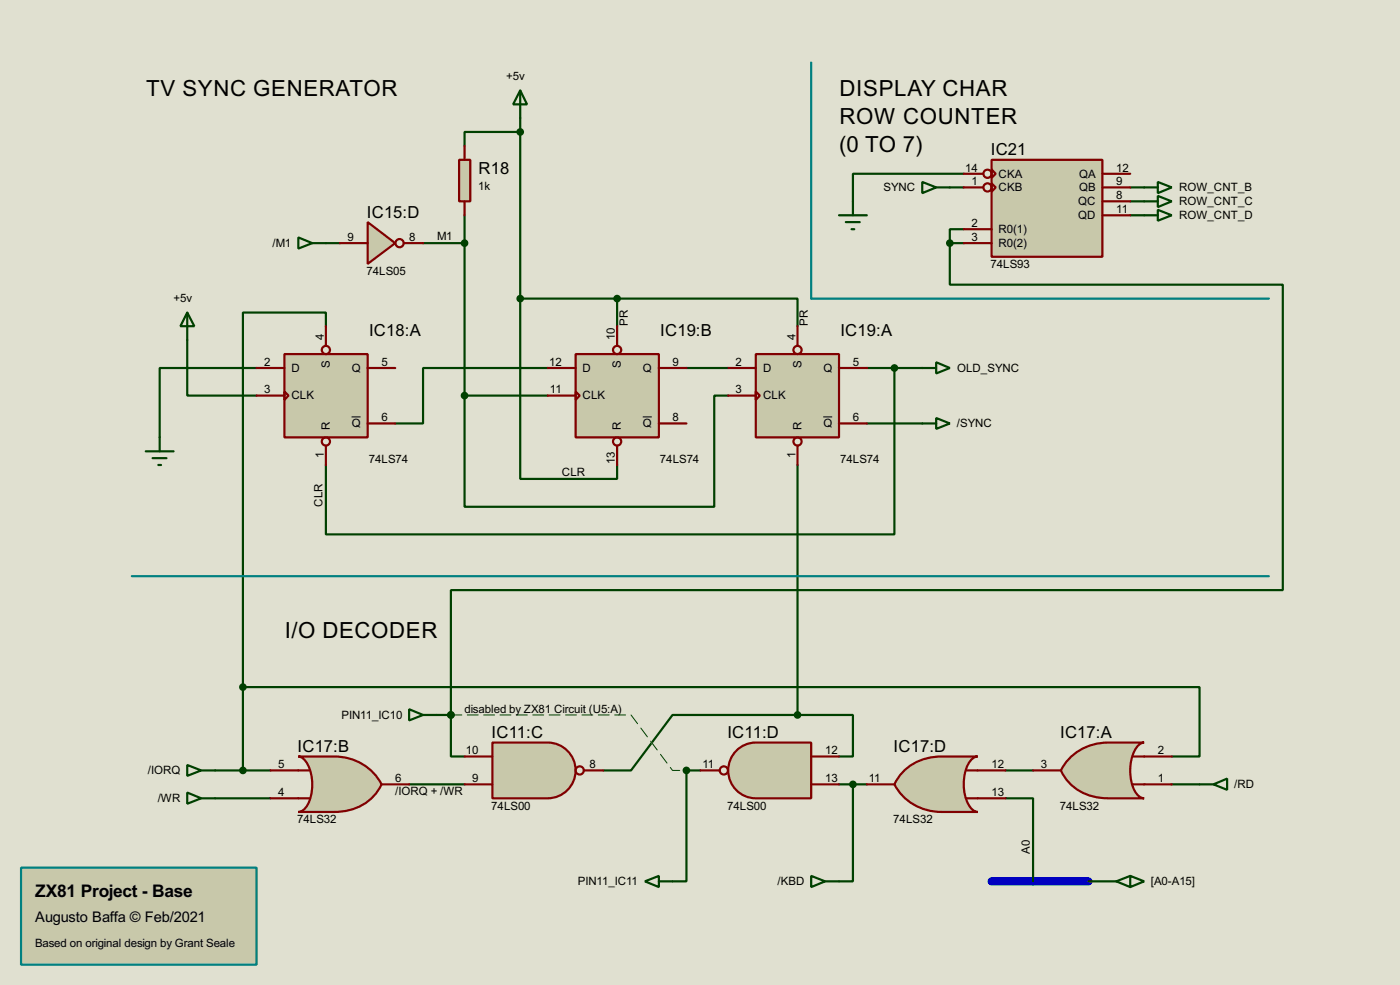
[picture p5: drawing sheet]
<svg xmlns="http://www.w3.org/2000/svg" width="256mm" height="180mm" viewBox="0 0 256 180" stroke-linecap="round" stroke-linejoin="round" font-family="sans-serif">
<path d="M0 0h256.5v180.3h-256.5z" fill="#e0e0d0"/>
<path d="M181.7 161.3h17.7" fill="none" stroke="#0000c0" stroke-width="1.5"/>
<g fill="none" stroke="#004000" stroke-width=".4">
<path d="M85.1 39.4v33M95.3 24.2h-10.2v2.5M95.3 21.6v33.1M174 34.3h2.6M176.6 31.8h-20.3v5.1M59.7 59.7v-2.5h-15.2v68.6M59.7 44.5h2.6M77.5 44.5h7.6M95.3 54.7v33h17.8v-2.6M95.3 54.7h17.8M113.1 54.7h33v5M113.1 54.7v5"/>
<path d="M174 44.5v7.6h61v55.9h-152.4v30.5h2.5M174 44.5h2.6M176.6 42h-2.6v2.5M34.3 62.3v10.1h12.7M47 67.4h-17.7v12.7M85.1 72.4v20.4h45.8v-20.4h2.5M85.1 72.4h15.3M100.4 67.4h-22.9v10.1h-5.1M125.8 67.4h7.6M158.8 67.4h10.2M158.8 77.5h10.2M163.9 67.4v30.4h-104.2v-12.7"/>
<path d="M146.1 85.1v45.8M44.5 125.8h175.3v12.7h-5.1M44.5 125.8v15.2M146.1 130.9h10.2v7.6h-2.6M146.1 130.9h-22.9l-7.6 10.1h-5.1M39.4 141h10.2M39.4 146.1h10.2M75 143.6h10.1M153.7 143.6h5.1M156.3 143.6v17.7h-2.6M184.2 146.1h5.1v15.2M184.2 141h5.1"/>
<path d="M214.7 143.6h5.1M199.4 161.3h5.1"/>
</g>
<circle cx="82.6" cy="130.9" r=".2" fill="#004000"/>
<path d="M207.1 34.3h2.5M207.1 36.9h2.5M207.1 39.4h2.5M80.1 130.9h2.5M128.3 141h-2.5v20.3h-2.6" fill="none" stroke="#004000" stroke-width=".4"/>
<path d="M82.6 130.9h33l7.6 10.1h2.6" fill="none" stroke="#e0e0d0" stroke-width=".18"/>
<path d="M82.6 130.9h33l7.6 10.1h2.6" fill="none" stroke="#004000" stroke-width=".18" stroke-dasharray="2 1"/>
<path d="M67.4 40.7l5 3.8-5 3.8z" fill="#c8c8aa" stroke="#800000" stroke-width=".4"/>
<g fill="none" stroke="#800000" stroke-width=".4">
<path d="M62.3 44.5h5.1M74 44.5h3.5"/>
<circle cx="73.2" cy="44.5" r=".75"/>
</g>
<path d="M138.5 64.8h15.2v15.3h-15.2z" fill="#c8c8aa" stroke="#800000" stroke-width=".4"/>
<g fill="none" stroke="#800000" stroke-width=".4">
<path d="M146.1 59.7v3.6M133.4 67.4h5.1M133.4 72.4h5.1M138.5 71.7l.7 .7-.7 .8zM153.7 67.4h5.1M153.7 77.5h5.1M146.1 81.6v3.5"/>
<circle cx="146.1" cy="64.1" r=".75"/>
<circle cx="146.1" cy="80.8" r=".75"/>
</g>
<path d="M150.8 76.3h1.7" fill="none" stroke="#000" stroke-width=".18"/>
<path d="M52.1 64.8h15.3v15.3h-15.3z" fill="#c8c8aa" stroke="#800000" stroke-width=".4"/>
<g fill="none" stroke="#800000" stroke-width=".4">
<path d="M59.7 59.7v3.6M47 67.4h5.1M47 72.4h5.1M52.1 71.7l.8 .7-.8 .8zM67.4 67.4h5M67.4 77.5h5M59.7 81.6v3.5"/>
<circle cx="59.7" cy="64.1" r=".75"/>
<circle cx="59.7" cy="80.8" r=".75"/>
</g>
<path d="M64.4 76.3h1.7" fill="none" stroke="#000" stroke-width=".18"/>
<path d="M105.5 64.8h15.2v15.3h-15.2z" fill="#c8c8aa" stroke="#800000" stroke-width=".4"/>
<g fill="none" stroke="#800000" stroke-width=".4">
<path d="M113.1 59.7v3.6M100.4 67.4h5.1M100.4 72.4h5.1M105.5 71.7l.7 .7-.7 .8zM120.7 67.4h5.1M120.7 77.5h5.1M113.1 81.6v3.5"/>
<circle cx="113" cy="64.1" r=".75"/>
<circle cx="113" cy="80.8" r=".75"/>
</g>
<path d="M117.8 76.3h1.6" fill="none" stroke="#000" stroke-width=".18"/>
<path d="M95.3 16.6l1.3 2.5h-2.6zM95.3 16.6v5M34.3 57.2l1.3 2.5h-2.5zM34.3 57.2v5.1M54.7 43.5l2.5 1-2.5 1zM57.2 44.5h2.5M26.7 82.6h5.1M28 83.9h2.5M29 85.1h.5M29.3 80.1v2.5" fill="none" stroke="#004000" stroke-width=".4"/>
<path d="M84.1 29.3h2.1v7.6h-2.1z" fill="#c8c8aa" stroke="#800000" stroke-width=".4"/>
<path d="M85.1 26.7v2.6M85.1 36.9v2.5" fill="none" stroke="#800000" stroke-width=".4"/>
<g fill="#004000" stroke="#004000" stroke-width=".4">
<circle cx="85.1" cy="44.5" r=".5"/>
<circle cx="163.8" cy="67.4" r=".5"/>
<circle cx="85.1" cy="72.4" r=".5"/>
<circle cx="95.3" cy="54.7" r=".5"/>
<circle cx="95.3" cy="24.2" r=".5"/>
<circle cx="113" cy="54.7" r=".5"/>
</g>
<path d="M169 67.4h2.5M169 77.5h2.5M171.5 66.3l2.5 1.1-2.5 1zM171.5 76.5l2.5 1-2.5 1z" fill="none" stroke="#004000" stroke-width=".4"/>
<path d="M54.7 138.5h6.6a9.6 9.6 0 0 1 8.6 5.1 9.1 9.1 0 0 1-8.6 5h-6.6a2.55 2.55 0 0 0 2-2.1 8.3 8.3 0 0 0-.7-7.2l-.9-.7z" fill-rule="evenodd" fill="#c8c8aa" stroke="#800000" stroke-width=".4"/>
<path d="M49.6 146.1h7.1M49.6 141h7.1M69.9 143.6h5.1" fill="none" stroke="#800000" stroke-width=".4"/>
<path d="M196 138.7a9.8 9.8 0 0 1 7-2.8h6.6a2.29 2.29 0 0 0-1.8 1.5 8.5 8.5 0 0 0 .4 7.9l.9 .7 .5 .1h-6.6a9.1 9.1 0 0 1-8.6-5.1l.4-.8z" fill-rule="evenodd" fill="#c8c8aa" stroke="#800000" stroke-width=".4"/>
<path d="M207.6 138.5h7.1M189.3 141h5.1M207.6 143.6h7.1" fill="none" stroke="#800000" stroke-width=".4"/>
<path d="M165.5 141.2a9.7 9.7 0 0 1 7-2.7h6.6a2.57 2.57 0 0 0-2.1 2.1 8.3 8.3 0 0 0 .7 7.1l.9 .8 .5 .1h-6.6a9.6 9.6 0 0 1-8.6-5l.4-.9z" fill-rule="evenodd" fill="#c8c8aa" stroke="#800000" stroke-width=".4"/>
<path d="M158.8 143.6h5.1M177.1 141h7.1M177.1 146.1h7.1" fill="none" stroke="#800000" stroke-width=".4"/>
<path d="M90.2 135.9h10.2a5.1 5.1 0 0 1 5.1 5.1 5.1 5.1 0 0 1-5.1 5.1h-10.2z" fill-rule="evenodd" fill="#c8c8aa" stroke="#800000" stroke-width=".4"/>
<g fill="none" stroke="#800000" stroke-width=".4">
<path d="M85.1 138.5h5.1M85.1 143.6h5.1M107 141h3.5"/>
<circle cx="106.2" cy="141" r=".75"/>
</g>
<path d="M135.2 137.1a5 5 0 0 1 3.3-1.2h10.1v10.2h-10.1a5.1 5.1 0 0 1-4.8-3.4 5.1 5.1 0 0 1 1.5-5.6z" fill-rule="evenodd" fill="#c8c8aa" stroke="#800000" stroke-width=".4"/>
<g fill="none" stroke="#800000" stroke-width=".4">
<path d="M148.6 138.5h5.1M128.3 141h3.6M148.6 143.6h5.1"/>
<circle cx="132.6" cy="141" r=".75"/>
</g>
<path d="M34.3 145.1l2.6 1-2.6 1zM34.3 140l2.6 1-2.6 1zM36.9 146.1h2.5M36.9 141h2.5M219.8 143.6h2.5M222.3 143.6l2.5-1.1v2.1zM148.6 160.3l2.6 1-2.6 1.1zM151.2 161.3h2.5" fill="none" stroke="#004000" stroke-width=".4"/>
<g fill="#004000" stroke="#004000" stroke-width=".4">
<circle cx="156.2" cy="143.6" r=".5"/>
<circle cx="44.5" cy="125.8" r=".5"/>
<circle cx="44.5" cy="141" r=".5"/>
</g>
<path d="M181.7 29.3h20.3v17.7h-20.3z" fill="#c8c8aa" stroke="#800000" stroke-width=".4"/>
<g fill="none" stroke="#800000" stroke-width=".4">
<path d="M176.6 31.8h3.5M176.6 34.3h3.5M181.7 31l.7 .8-.7 .8zM181.7 33.6l.7 .7-.7 .8zM202 31.8h5.1M202 34.3h5.1M202 36.9h5.1M202 39.4h5.1M176.6 42h5.1M176.6 44.5h5.1"/>
<circle cx="180.9" cy="31.8" r=".75"/>
<circle cx="180.9" cy="34.3" r=".75"/>
</g>
<g fill="#004000" stroke="#004000" stroke-width=".4">
<circle cx="146.1" cy="130.9" r=".5"/>
<circle cx="82.6" cy="130.9" r=".5"/>
<circle cx="174" cy="44.5" r=".5"/>
<circle cx="125.7" cy="141" r=".5"/>
</g>
<path d="M153.7 39.4h5.1M156.3 36.9v2.5M169 33.3l2.5 1-2.5 1.1zM171.5 34.3h2.5M155 40.7h2.5M156 42h.5M207.1 160.3l2.5 1-2.5 1.1zM207.1 160.3l-2.6 1 2.6 1.1" fill="none" stroke="#004000" stroke-width=".4"/>
<path d="M148.6 11.5v43.2h83.9M24.2 105.5h208.3" fill="none" stroke="#008080" stroke-width=".4"/>
<path d="M3.9 158.8h43.1v17.8h-43.1z" fill-rule="evenodd" fill="#c8c8aa" stroke="#008080" stroke-width=".4"/>
<path d="M209.6 34.3h2.5M209.6 36.9h2.5M209.6 39.4h2.5M212.1 33.3l2.6 1-2.6 1.1zM212.1 35.9l2.6 1-2.6 1zM212.1 38.4l2.6 1-2.6 1zM75 129.8l2.5 1.1-2.5 1zM77.5 130.9h2.6M118.2 161.3l2.5-1v2.1zM120.7 161.3h2.5" fill="none" stroke="#004000" stroke-width=".4"/>
<g font-size="4.6">
<text x="26.8" y="17.6">TV SYNC GENERATOR</text>
<text x="153.8" y="17.6">DISPLAY CHAR</text>
<text x="153.8" y="22.8">ROW COUNTER</text>
<text x="153.7" y="27.8">(0 TO 7)</text>
<text x="52.2" y="116.7">I/O DECODER</text>
</g>
<text font-size="3.6" x="6.5" y="164.2">ZX81 Project - Base</text>
<g font-size="3.4">
<text x="181.5" y="28.5">IC21</text>
<text x="87.7" y="31.8">R18</text>
<text x="67.2" y="39.9">IC15:D</text>
<text x="67.6" y="61.4">IC18:A</text>
<text x="121" y="61.4">IC19:B</text>
<text x="154" y="61.4">IC19:A</text>
<text x="54.5" y="137.7">IC17:B</text>
<text x="90.1" y="135.1">IC11:C</text>
<text x="133.3" y="135.1">IC11:D</text>
<text x="163.7" y="137.7">IC17:D</text>
<text x="194.2" y="135.1">IC17:A</text>
</g>
<text font-size="3" x="6.4" y="168.8">Augusto Baffa © Feb/2021</text>
<g font-size="2.4">
<text x="92.8" y="14.7">+5v</text>
<text x="87.6" y="34.7">1k</text>
<text x="161.8" y="35">SYNC</text>
<text x="176.8" y="31.4">14</text>
<text x="178" y="33.9">1</text>
<text x="182.9" y="32.5">CKA</text>
<text x="182.9" y="35">CKB</text>
<text x="197.7" y="32.5">QA</text>
<text x="197.7" y="35">QB</text>
<text x="204.5" y="31.4">12</text>
<text x="204.5" y="33.9">9</text>
<text x="216" y="35">ROW_CNT_B</text>
<text x="178" y="41.6">2</text>
<text x="197.5" y="37.6">QC</text>
<text x="197.5" y="40.1">QD</text>
<text x="204.5" y="36.5">8</text>
<text x="204.5" y="39">11</text>
<text x="216" y="37.6">ROW_CNT_C</text>
<text x="216" y="40.1">ROW_CNT_D</text>
<text x="50" y="45.2">/M1</text>
<text x="63.7" y="44.1">9</text>
<text x="75" y="44.1">8</text>
<text x="80.1" y="43.9">M1</text>
<text x="178" y="44.1">3</text>
<text x="182.9" y="42.7">R0(1)</text>
<text x="182.9" y="45.2">R0(2)</text>
<text x="67.2" y="50.4">74LS05</text>
<text x="181.5" y="49.1">74LS93</text>
<text x="31.8" y="55.4">+5v</text>
<text x="115" y="59.7" transform="rotate(-90 115 59.7)">PR</text>
<text x="148" y="59.7" transform="rotate(-90 148 59.7)">PR</text>
<text x="59.3" y="62.3" transform="rotate(-90 59.3 62.3)">4</text>
<text x="112.7" y="62.3" transform="rotate(-90 112.7 62.3)">10</text>
<text x="145.7" y="62.3" transform="rotate(-90 145.7 62.3)">4</text>
<text x="48.4" y="67">2</text>
<text x="48.4" y="72">3</text>
<text x="53.4" y="68.1">D</text>
<text x="60.4" y="67.4" transform="rotate(-90 60.4 67.4)">S</text>
<text x="64.4" y="68.1">Q</text>
<text x="69.9" y="67">5</text>
<text x="100.6" y="67">12</text>
<text x="100.8" y="72">11</text>
<text x="106.7" y="68.1">D</text>
<text x="113.8" y="67.4" transform="rotate(-90 113.8 67.4)">S</text>
<text x="117.8" y="68.1">Q</text>
<text x="123.2" y="67">9</text>
<text x="134.8" y="67">2</text>
<text x="134.8" y="72">3</text>
<text x="139.8" y="68.1">D</text>
<text x="146.8" y="67.4" transform="rotate(-90 146.8 67.4)">S</text>
<text x="150.8" y="68.1">Q</text>
<text x="156.3" y="67">5</text>
<text x="175.3" y="68.1">OLD_SYNC</text>
<text x="53.4" y="73.1">CLK</text>
<text x="69.9" y="77.1">6</text>
<text x="106.7" y="73.1">CLK</text>
<text x="123.2" y="77.1">8</text>
<text x="139.8" y="73.1">CLK</text>
<text x="156.3" y="77.1">6</text>
<text x="59.3" y="83.8" transform="rotate(-90 59.3 83.8)">1</text>
<text x="60.4" y="78.7" transform="rotate(-90 60.4 78.7)">R</text>
<text x="64.4" y="78.2">Q</text>
<text x="113.8" y="78.7" transform="rotate(-90 113.8 78.7)">R</text>
<text x="117.8" y="78.2">Q</text>
<text x="145.7" y="83.8" transform="rotate(-90 145.7 83.8)">1</text>
<text x="146.8" y="78.7" transform="rotate(-90 146.8 78.7)">R</text>
<text x="150.8" y="78.2">Q</text>
<text x="175.3" y="78.2">/SYNC</text>
<text x="67.6" y="84.7">74LS74</text>
<text x="102.9" y="87.1">CLR</text>
<text x="112.7" y="84.9" transform="rotate(-90 112.7 84.9)">13</text>
<text x="120.9" y="84.7">74LS74</text>
<text x="153.9" y="84.7">74LS74</text>
<text x="59.1" y="92.7" transform="rotate(-90 59.1 92.7)">CLR</text>
<text x="62.5" y="131.6">PIN11_IC10</text>
<text x="85.1" y="130.5">disabled by ZX81 Circuit (U5:A)</text>
<text x="27.1" y="141.7">/IORQ</text>
<text x="51" y="140.6">5</text>
<text x="72.4" y="143.2">6</text>
<text x="85.4" y="138.1">10</text>
<text x="86.5" y="143.2">9</text>
<text x="108" y="140.6">8</text>
<text x="128.7" y="140.6">11</text>
<text x="151.2" y="143.2">13</text>
<text x="151.2" y="138.1">12</text>
<text x="159.2" y="143.2">11</text>
<text x="181.7" y="140.6">12</text>
<text x="190.7" y="140.6">3</text>
<text x="212.1" y="143.2">1</text>
<text x="212.1" y="138.1">2</text>
<text x="28.9" y="146.8">/WR</text>
<text x="51" y="145.7">4</text>
<text x="72.4" y="145.5">/IORQ + /WR</text>
<text x="90" y="148.2">74LS00</text>
<text x="133.2" y="148.2">74LS00</text>
<text x="181.7" y="145.7">13</text>
<text x="194.2" y="148.2">74LS32</text>
<text x="226.1" y="144.3">/RD</text>
<text x="54.5" y="150.7">74LS32</text>
<text x="163.7" y="150.7">74LS32</text>
<text x="188.7" y="156.2" transform="rotate(-90 188.7 156.2)">A0</text>
<text x="105.8" y="162">PIN11_IC11</text>
<text x="142.5" y="162">/KBD</text>
<text x="210.9" y="162">[A0-A15]</text>
<text x="6.4" y="173.4">Based on original design by Grant Seale</text>
</g>
</svg>
